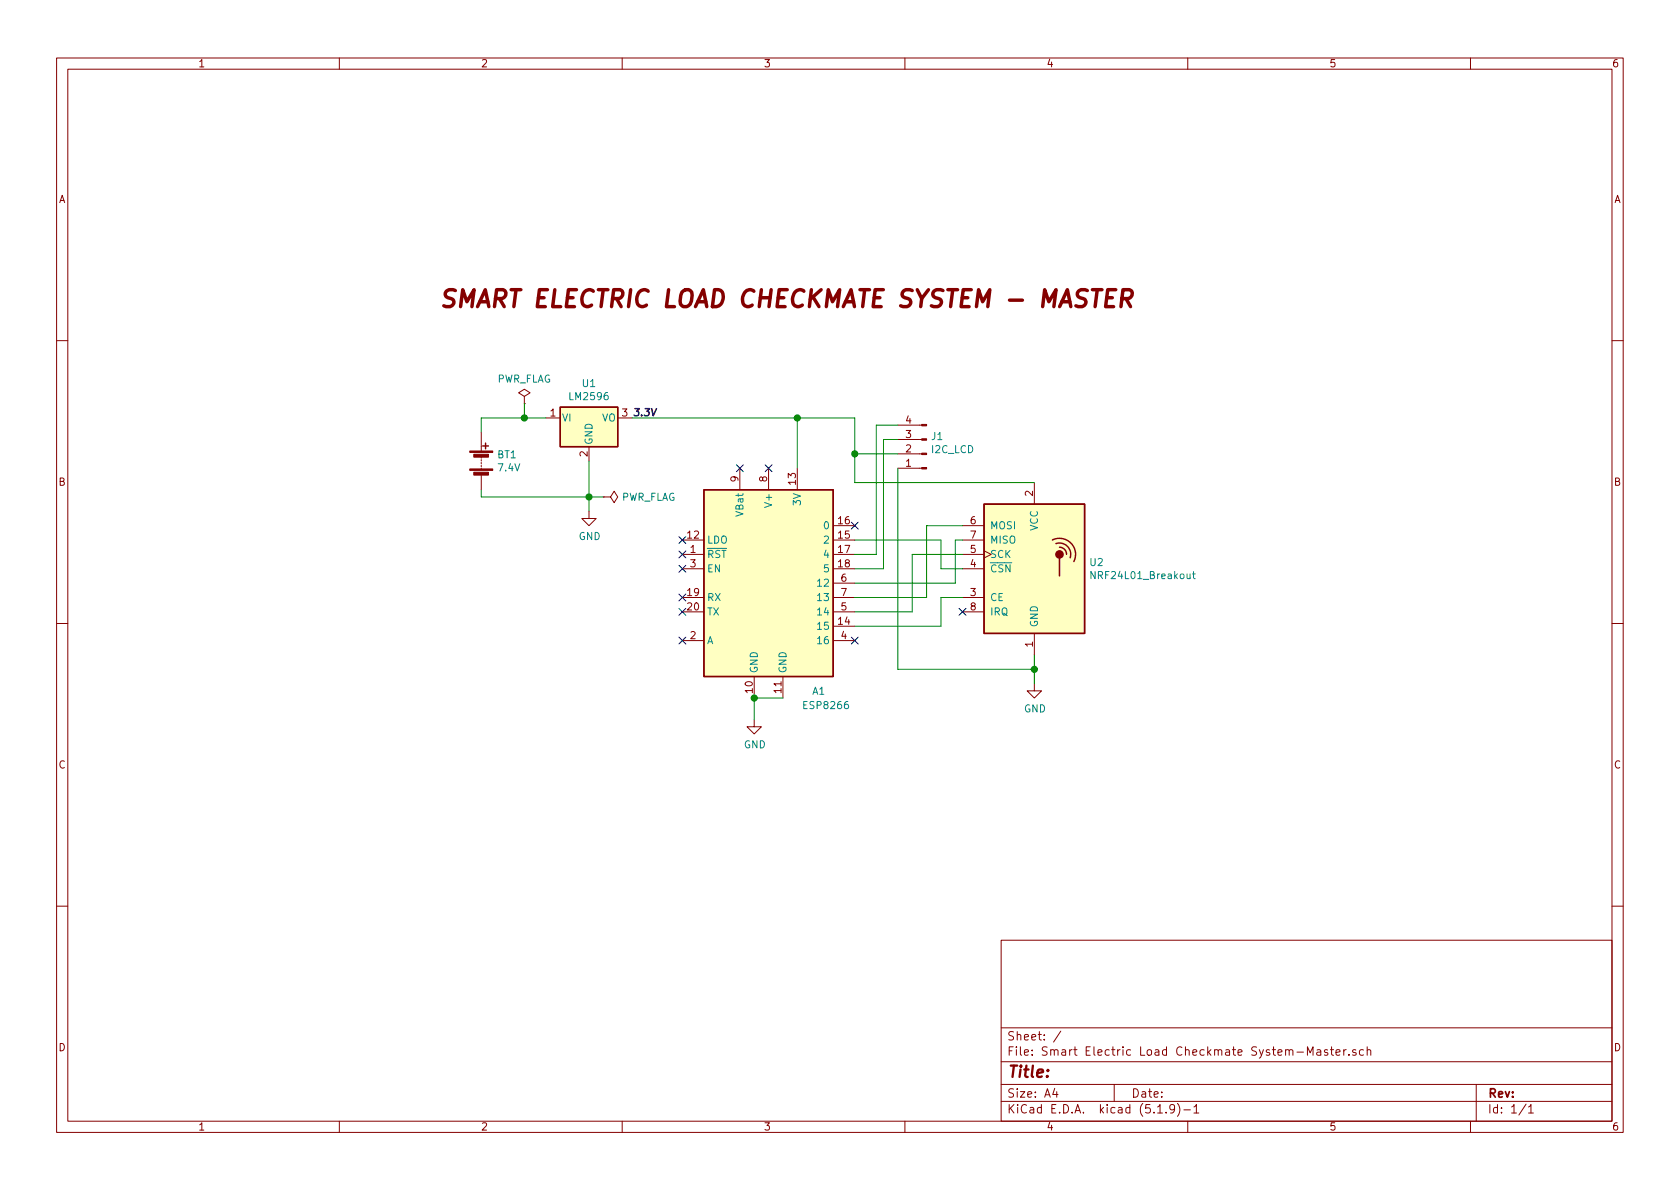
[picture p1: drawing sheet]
EESchema Schematic File Version 4
EELAYER 30 0
EELAYER END
$Descr A4 11693 8268
encoding utf-8
Sheet 1 1
Title ""
Date ""
Rev ""
Comp ""
Comment1 ""
Comment2 ""
Comment3 ""
Comment4 ""
$EndDescr
$Comp
L MCU_Module:Adafruit_HUZZAH_ESP8266_breakout A1
U 1 1
P 5350 4050
F 0 "A1" H 5700 3300 50  0000 C CNN
F 1 "ESP8266" H 5750 3200 50  0000 C CNN
F 2 "" H 5550 4650 50  0001 C CNN
F 3 "https://www.adafruit.com/product/2471" H 5650 4750 50  0001 C CNN
	1    5350 4050
	1    0    0    -1  
$EndComp
$Comp
L Connector:Conn_01x04_Male J1
U 1 1
P 6450 3150
F 0 "J1" H 6422 3032 50  0000 R CNN
F 1 "I2C_LCD" H 6422 3123 50  0000 R CNN
F 2 "" H 6450 3150 50  0001 C CNN
F 3 "~" H 6450 3150 50  0001 C CNN
	1    6450 3150
	-1   0    0    1   
$EndComp
$Comp
L RF:NRF24L01_Breakout U2
U 1 1
P 7200 3950
F 0 "U2" H 7580 3996 50  0000 L CNN
F 1 "NRF24L01_Breakout" H 7580 3905 50  0000 L CNN
F 2 "RF_Module:nRF24L01_Breakout" H 7350 4550 50  0001 L CIN
F 3 "http://www.nordicsemi.com/eng/content/download/2730/34105/file/nRF24L01_Product_Specification_v2_0.pdf" H 7200 3850 50  0001 C CNN
	1    7200 3950
	1    0    0    -1  
$EndComp
$Comp
L Regulator_Linear:LM7805_TO220 U1
U 1 1
P 4100 2900
F 0 "U1" H 4100 3142 50  0000 C CNN
F 1 "LM2596" H 4100 3051 50  0000 C CNN
F 2 "Package_TO_SOT_THT:TO-220-3_Vertical" H 4100 3125 50  0001 C CIN
F 3 "https://www.onsemi.cn/PowerSolutions/document/MC7800-D.PDF" H 4100 2850 50  0001 C CNN
	1    4100 2900
	1    0    0    -1  
$EndComp
Wire Wire Line
	5950 3750 6550 3750
Wire Wire Line
	6550 3750 6550 3950
Wire Wire Line
	6550 3950 6700 3950
Wire Wire Line
	5950 4350 6550 4350
Wire Wire Line
	6550 4350 6550 4150
Wire Wire Line
	6550 4150 6700 4150
Wire Wire Line
	6700 3650 6450 3650
Wire Wire Line
	6450 3650 6450 4150
Wire Wire Line
	6450 4150 5950 4150
Wire Wire Line
	6700 3850 6350 3850
Wire Wire Line
	6350 3850 6350 4250
Wire Wire Line
	6350 4250 5950 4250
Wire Wire Line
	5950 4050 6650 4050
Wire Wire Line
	6650 4050 6650 3750
Wire Wire Line
	6650 3750 6700 3750
Wire Wire Line
	5950 3950 6150 3950
Wire Wire Line
	6150 3950 6150 3050
Wire Wire Line
	6150 3050 6250 3050
Wire Wire Line
	5950 3850 6100 3850
Wire Wire Line
	6100 3850 6100 2950
Wire Wire Line
	6100 2950 6250 2950
$Comp
L Device:Battery BT1
U 1 1
P 3350 3200
F 0 "BT1" H 3458 3246 50  0000 L CNN
F 1 "7.4V" H 3458 3155 50  0000 L CNN
F 2 "" V 3350 3260 50  0001 C CNN
F 3 "~" V 3350 3260 50  0001 C CNN
	1    3350 3200
	1    0    0    -1  
$EndComp
Wire Wire Line
	3350 3000 3350 2900
Wire Wire Line
	3350 3400 3350 3450
Wire Wire Line
	3350 3450 4100 3450
$Comp
L power:GND #PWR01
U 1 1
P 4100 3550
F 0 "#PWR01" H 4100 3300 50  0001 C CNN
F 1 "GND" H 4105 3377 50  0000 C CNN
F 2 "" H 4100 3550 50  0001 C CNN
F 3 "" H 4100 3550 50  0001 C CNN
	1    4100 3550
	1    0    0    -1  
$EndComp
Wire Wire Line
	4100 3550 4100 3450
Connection ~ 4100 3450
$Comp
L power:GND #PWR02
U 1 1
P 5250 5000
F 0 "#PWR02" H 5250 4750 50  0001 C CNN
F 1 "GND" H 5255 4827 50  0000 C CNN
F 2 "" H 5250 5000 50  0001 C CNN
F 3 "" H 5250 5000 50  0001 C CNN
	1    5250 5000
	1    0    0    -1  
$EndComp
Wire Wire Line
	5250 5000 5250 4850
Wire Wire Line
	5250 4850 5450 4850
Connection ~ 5250 4850
Wire Wire Line
	6250 3250 6250 4650
Wire Wire Line
	6250 4650 7200 4650
Wire Wire Line
	7200 4650 7200 4550
$Comp
L power:GND #PWR03
U 1 1
P 7200 4750
F 0 "#PWR03" H 7200 4500 50  0001 C CNN
F 1 "GND" H 7205 4577 50  0000 C CNN
F 2 "" H 7200 4750 50  0001 C CNN
F 3 "" H 7200 4750 50  0001 C CNN
	1    7200 4750
	1    0    0    -1  
$EndComp
Wire Wire Line
	7200 4750 7200 4650
Connection ~ 7200 4650
Wire Wire Line
	5950 2900 5950 3150
Wire Wire Line
	5950 3150 6250 3150
Wire Wire Line
	7200 3350 5950 3350
Wire Wire Line
	5950 3350 5950 3150
Connection ~ 5950 3150
NoConn ~ 6700 4250
NoConn ~ 5950 4450
NoConn ~ 5950 3650
NoConn ~ 5350 3250
NoConn ~ 5150 3250
NoConn ~ 4750 3750
NoConn ~ 4750 3850
NoConn ~ 4750 3950
NoConn ~ 4750 4150
NoConn ~ 4750 4250
NoConn ~ 4750 4450
Wire Wire Line
	5550 3250 5550 2900
Connection ~ 5550 2900
Wire Wire Line
	5550 2900 5950 2900
Wire Wire Line
	3350 2900 3650 2900
Wire Wire Line
	4400 2900 5550 2900
$Comp
L power:PWR_FLAG #FLG0101
U 1 1
P 3650 2800
F 0 "#FLG0101" H 3650 2875 50  0001 C CNN
F 1 "PWR_FLAG" H 3650 2973 50  0000 C CNN
F 2 "" H 3650 2800 50  0001 C CNN
F 3 "~" H 3650 2800 50  0001 C CNN
	1    3650 2800
	1    0    0    -1  
$EndComp
Wire Wire Line
	3650 2800 3650 2900
Connection ~ 3650 2900
Wire Wire Line
	3650 2900 3800 2900
Wire Wire Line
	4100 3450 4100 3200
$Comp
L power:PWR_FLAG #FLG0102
U 1 1
P 4200 3450
F 0 "#FLG0102" H 4200 3525 50  0001 C CNN
F 1 "PWR_FLAG" V 4200 3578 50  0000 L CNN
F 2 "" H 4200 3450 50  0001 C CNN
F 3 "~" H 4200 3450 50  0001 C CNN
	1    4200 3450
	0    1    1    0   
$EndComp
Wire Wire Line
	4200 3450 4100 3450
Text Notes 3050 2150 0    118  Italic 24
SMART ELECTRIC LOAD CHECKMATE SYSTEM - MASTER\n
Text Label 4400 2900 0    50   Italic 10
3.3V
$EndSCHEMATC
